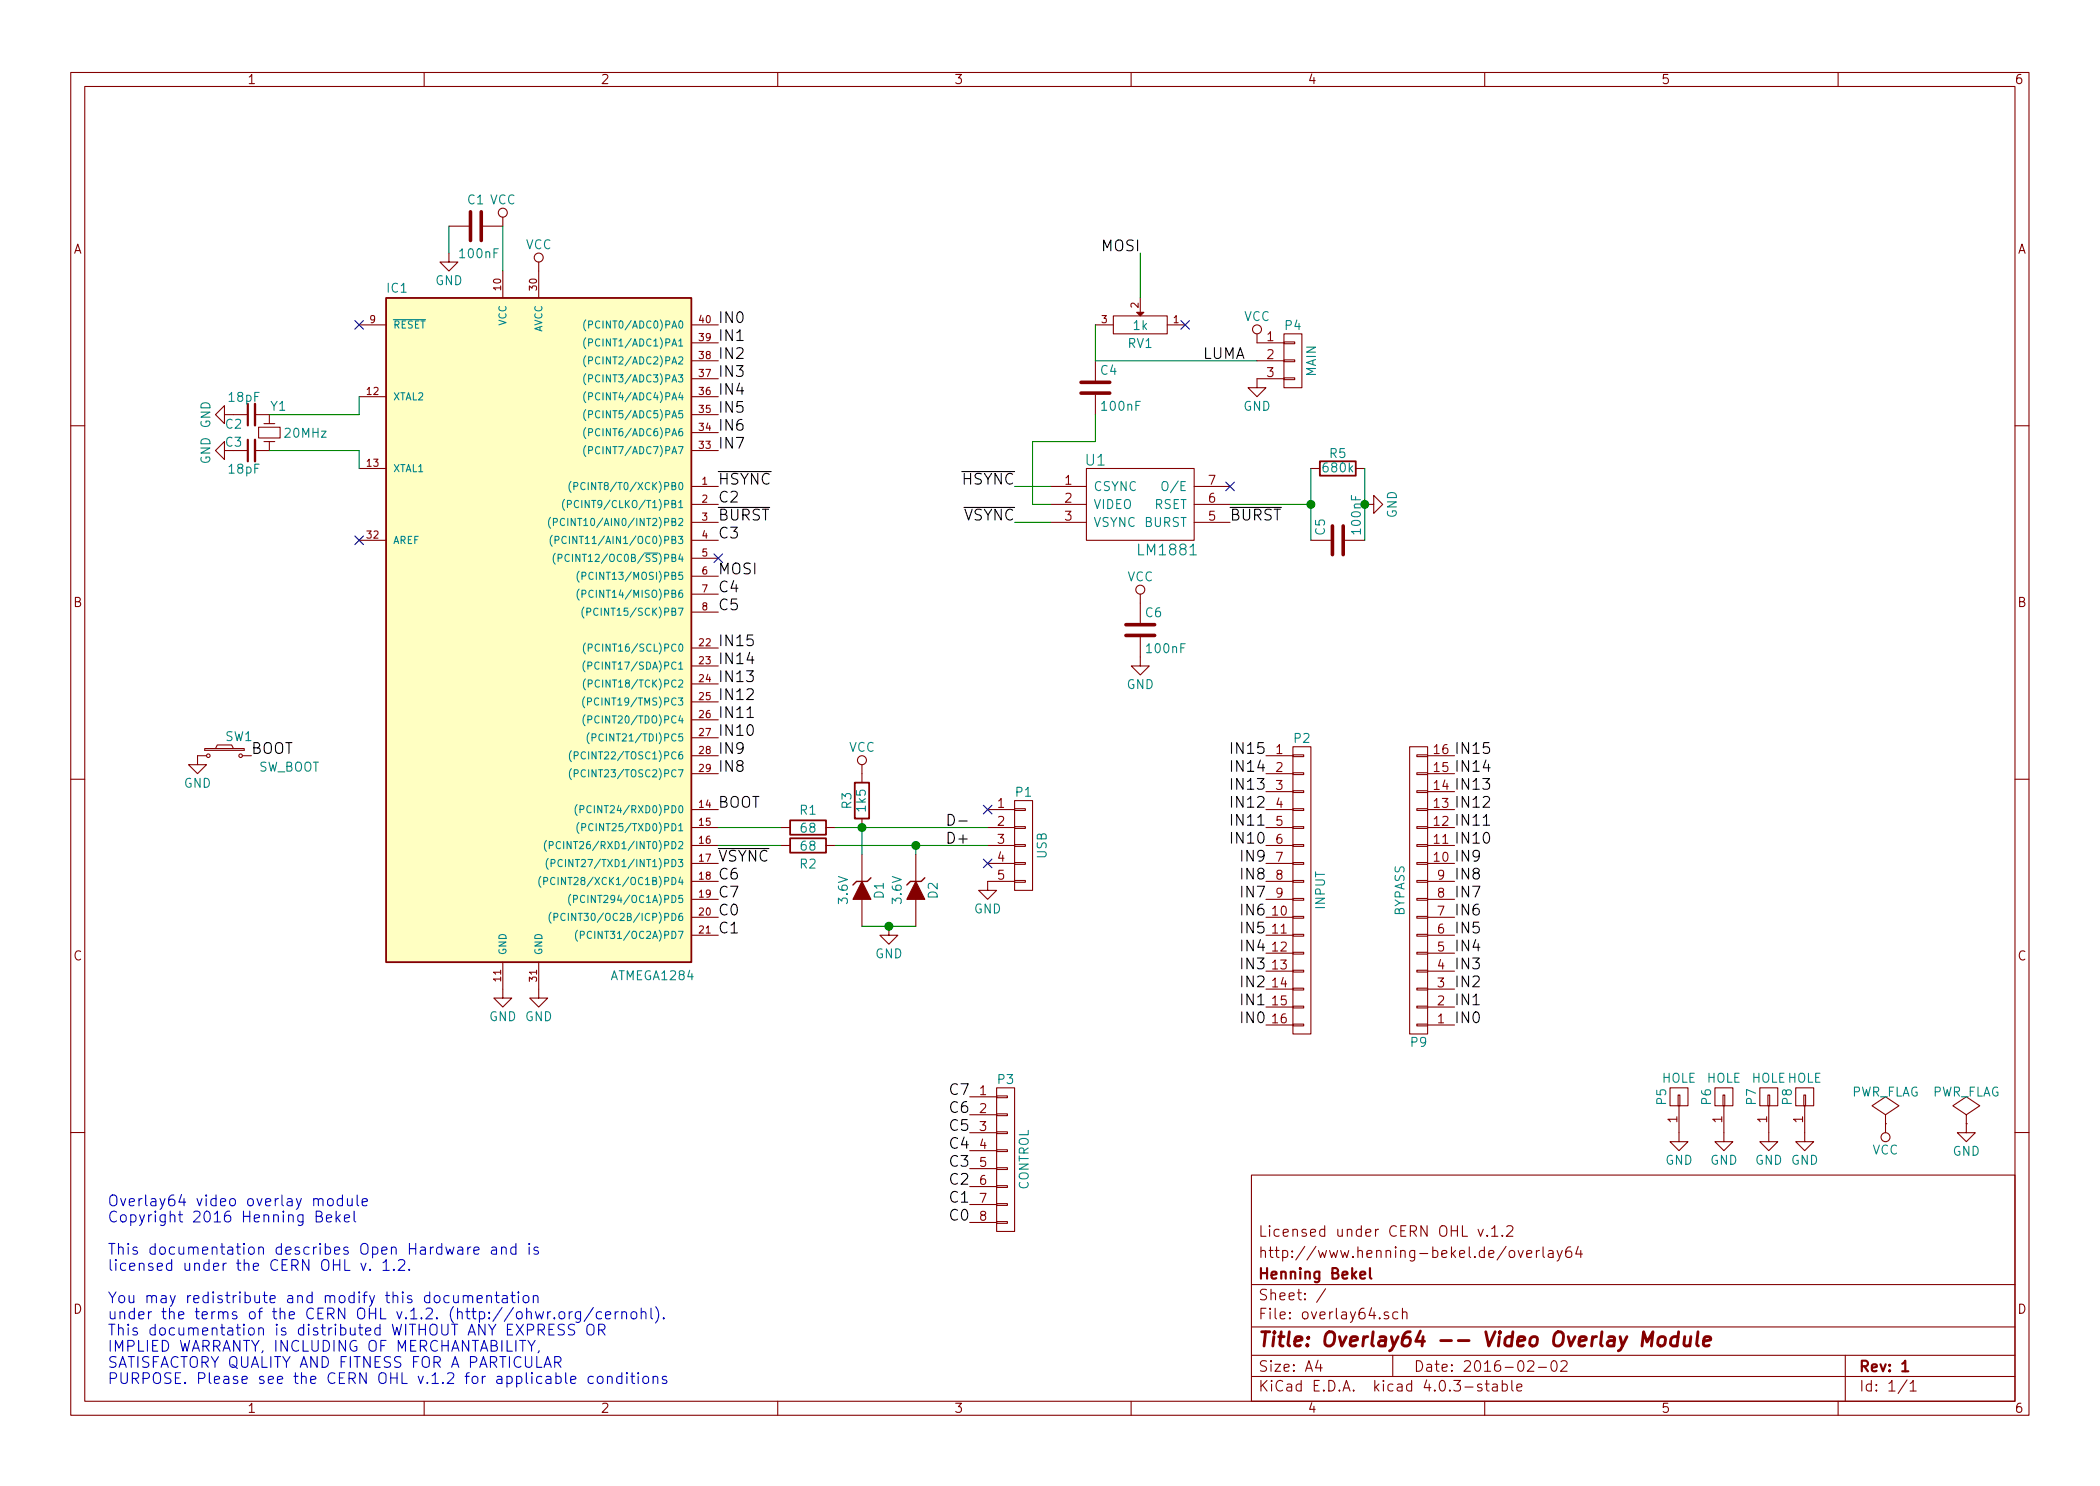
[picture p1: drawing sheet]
EESchema Schematic File Version 2
LIBS:overlay64-rescue
LIBS:power
LIBS:device
LIBS:transistors
LIBS:conn
LIBS:linear
LIBS:regul
LIBS:74xx
LIBS:cmos4000
LIBS:adc-dac
LIBS:memory
LIBS:xilinx
LIBS:microcontrollers
LIBS:dsp
LIBS:microchip
LIBS:analog_switches
LIBS:motorola
LIBS:texas
LIBS:intel
LIBS:audio
LIBS:interface
LIBS:digital-audio
LIBS:philips
LIBS:display
LIBS:cypress
LIBS:siliconi
LIBS:opto
LIBS:atmel
LIBS:contrib
LIBS:valves
LIBS:lm1881
LIBS:overlay64-cache
EELAYER 25 0
EELAYER END
$Descr A4 11693 8268
encoding utf-8
Sheet 1 1
Title "Overlay64 -- Video Overlay Module"
Date "2016-02-02"
Rev "1"
Comp "Henning Bekel"
Comment1 "http://www.henning-bekel.de/overlay64"
Comment2 "Licensed under CERN OHL v.1.2"
Comment3 ""
Comment4 ""
$EndDescr
$Comp
L LM1881 U1
U 1 1
P 6350 2800
F 0 "U1" H 6100 3050 60  0000 C CNN
F 1 "LM1881" H 6500 2550 60  0000 C CNN
F 2 "Housings_DIP:DIP-8_W7.62mm" H 6300 2650 60  0001 C CNN
F 3 "" H 6300 2650 60  0000 C CNN
	1    6350 2800
	1    0    0    -1  
$EndComp
$Comp
L PWR_FLAG #FLG01
U 1 1
P 10500 6250
F 0 "#FLG01" H 10500 6345 50  0001 C CNN
F 1 "PWR_FLAG" H 10500 6430 50  0000 C CNN
F 2 "" H 10500 6250 60  0000 C CNN
F 3 "" H 10500 6250 60  0000 C CNN
	1    10500 6250
	1    0    0    -1  
$EndComp
$Comp
L VCC #PWR02
U 1 1
P 10500 6250
F 0 "#PWR02" H 10500 6100 50  0001 C CNN
F 1 "VCC" H 10500 6400 50  0000 C CNN
F 2 "" H 10500 6250 60  0000 C CNN
F 3 "" H 10500 6250 60  0000 C CNN
	1    10500 6250
	-1   0    0    1   
$EndComp
$Comp
L PWR_FLAG #FLG03
U 1 1
P 10950 6250
F 0 "#FLG03" H 10950 6345 50  0001 C CNN
F 1 "PWR_FLAG" H 10950 6430 50  0000 C CNN
F 2 "" H 10950 6250 60  0000 C CNN
F 3 "" H 10950 6250 60  0000 C CNN
	1    10950 6250
	1    0    0    -1  
$EndComp
$Comp
L GND #PWR04
U 1 1
P 10950 6250
F 0 "#PWR04" H 10950 6000 50  0001 C CNN
F 1 "GND" H 10950 6100 50  0000 C CNN
F 2 "" H 10950 6250 60  0000 C CNN
F 3 "" H 10950 6250 60  0000 C CNN
	1    10950 6250
	1    0    0    -1  
$EndComp
$Comp
L VCC #PWR05
U 1 1
P 6350 3350
F 0 "#PWR05" H 6350 3200 50  0001 C CNN
F 1 "VCC" H 6350 3500 50  0000 C CNN
F 2 "" H 6350 3350 60  0000 C CNN
F 3 "" H 6350 3350 60  0000 C CNN
	1    6350 3350
	1    0    0    -1  
$EndComp
$Comp
L GND #PWR06
U 1 1
P 6350 3650
F 0 "#PWR06" H 6350 3400 50  0001 C CNN
F 1 "GND" H 6350 3500 50  0000 C CNN
F 2 "" H 6350 3650 60  0000 C CNN
F 3 "" H 6350 3650 60  0000 C CNN
	1    6350 3650
	1    0    0    -1  
$EndComp
$Comp
L C C1
U 1 1
P 2650 1250
F 0 "C1" V 2500 1200 50  0000 L CNN
F 1 "100nF" V 2800 1150 50  0000 L CNN
F 2 "Capacitors_ThroughHole:C_Disc_D3_P2.5" H 2688 1100 30  0001 C CNN
F 3 "" H 2650 1250 60  0000 C CNN
	1    2650 1250
	0    1    1    0   
$EndComp
NoConn ~ 6850 2700
$Comp
L C C5
U 1 1
P 7450 3000
F 0 "C5" H 7475 3100 50  0000 L CNN
F 1 "100nF" H 7475 2900 50  0000 L CNN
F 2 "Capacitors_ThroughHole:C_Disc_D3_P2.5" H 7488 2850 30  0001 C CNN
F 3 "" H 7450 3000 60  0000 C CNN
	1    7450 3000
	0    -1   -1   0   
$EndComp
$Comp
L GND #PWR07
U 1 1
P 7600 2800
F 0 "#PWR07" H 7600 2550 50  0001 C CNN
F 1 "GND" H 7600 2650 50  0000 C CNN
F 2 "" H 7600 2800 60  0000 C CNN
F 3 "" H 7600 2800 60  0000 C CNN
	1    7600 2800
	0    -1   -1   0   
$EndComp
$Comp
L R R5
U 1 1
P 7450 2600
F 0 "R5" V 7530 2600 50  0000 C CNN
F 1 "680k" V 7450 2600 50  0000 C CNN
F 2 "Discret:R3" V 7380 2600 30  0001 C CNN
F 3 "" H 7450 2600 30  0000 C CNN
	1    7450 2600
	0    -1   -1   0   
$EndComp
$Comp
L Crystal_Small Y1
U 1 1
P 1500 2400
F 0 "Y1" V 1350 2450 50  0000 C CNN
F 1 "20MHz" V 1500 2600 50  0000 C CNN
F 2 "Crystals:Crystal_HC49-U_Vertical" H 1500 2400 60  0001 C CNN
F 3 "" H 1500 2400 60  0000 C CNN
	1    1500 2400
	0    1    1    0   
$EndComp
$Comp
L VCC #PWR08
U 1 1
P 2800 1250
F 0 "#PWR08" H 2800 1100 50  0001 C CNN
F 1 "VCC" H 2800 1400 50  0000 C CNN
F 2 "" H 2800 1250 60  0000 C CNN
F 3 "" H 2800 1250 60  0000 C CNN
	1    2800 1250
	1    0    0    -1  
$EndComp
$Comp
L C C4
U 1 1
P 6100 2150
F 0 "C4" H 6125 2250 50  0000 L CNN
F 1 "100nF" H 6125 2050 50  0000 L CNN
F 2 "Capacitors_ThroughHole:C_Disc_D3_P2.5" H 6138 2000 30  0001 C CNN
F 3 "" H 6100 2150 60  0000 C CNN
	1    6100 2150
	1    0    0    -1  
$EndComp
Wire Wire Line
	6850 2800 7300 2800
Wire Wire Line
	7300 3000 7300 2600
Wire Wire Line
	7600 3000 7600 2600
Connection ~ 7300 2800
Connection ~ 7600 2800
$Comp
L POT-RESCUE-overlay64 RV1
U 1 1
P 6350 1800
F 0 "RV1" H 6350 1700 50  0000 C CNN
F 1 "1k" H 6350 1800 50  0000 C CNN
F 2 "Potentiometers:Potentiometer_Bourns_3339P_Angular_ScrewUp" H 6350 1800 60  0001 C CNN
F 3 "" H 6350 1800 60  0000 C CNN
	1    6350 1800
	-1   0    0    -1  
$EndComp
NoConn ~ 6600 1800
Text Label 6350 1400 2    60   ~ 0
MOSI
$Comp
L C_Small C3
U 1 1
P 1400 2500
F 0 "C3" V 1350 2550 50  0000 L CNN
F 1 "18pF" V 1500 2450 50  0000 L CNN
F 2 "Capacitors_ThroughHole:C_Disc_D3_P2.5" H 1400 2500 60  0001 C CNN
F 3 "" H 1400 2500 60  0000 C CNN
	1    1400 2500
	0    -1   1    0   
$EndComp
$Comp
L C_Small C2
U 1 1
P 1400 2300
F 0 "C2" V 1450 2350 50  0000 L CNN
F 1 "18pF" V 1300 2250 50  0000 L CNN
F 2 "Capacitors_ThroughHole:C_Disc_D3_P2.5" H 1400 2300 60  0001 C CNN
F 3 "" H 1400 2300 60  0000 C CNN
	1    1400 2300
	0    -1   1    0   
$EndComp
$Comp
L GND #PWR09
U 1 1
P 1300 2300
F 0 "#PWR09" H 1300 2050 50  0001 C CNN
F 1 "GND" H 1300 2150 50  0000 C CNN
F 2 "" H 1300 2300 60  0000 C CNN
F 3 "" H 1300 2300 60  0000 C CNN
	1    1300 2300
	0    1    -1   0   
$EndComp
$Comp
L GND #PWR010
U 1 1
P 1300 2500
F 0 "#PWR010" H 1300 2250 50  0001 C CNN
F 1 "GND" H 1300 2350 50  0000 C CNN
F 2 "" H 1300 2500 60  0000 C CNN
F 3 "" H 1300 2500 60  0000 C CNN
	1    1300 2500
	0    1    -1   0   
$EndComp
Wire Wire Line
	1500 2300 2000 2300
Wire Wire Line
	1500 2500 2000 2500
Wire Wire Line
	5750 2450 6100 2450
Wire Wire Line
	6100 2450 6100 2300
Wire Wire Line
	6100 2000 7000 2000
$Comp
L C C6
U 1 1
P 6350 3500
F 0 "C6" H 6375 3600 50  0000 L CNN
F 1 "100nF" H 6375 3400 50  0000 L CNN
F 2 "Capacitors_ThroughHole:C_Disc_D3_P2.5" H 6388 3350 30  0001 C CNN
F 3 "" H 6350 3500 60  0000 C CNN
	1    6350 3500
	1    0    0    -1  
$EndComp
$Comp
L CONN_01X03 P4
U 1 1
P 7200 2000
F 0 "P4" H 7200 2200 50  0000 C CNN
F 1 "MAIN" V 7300 2000 50  0000 C CNN
F 2 "Pin_Headers:Pin_Header_Angled_1x03" H 7200 2000 60  0001 C CNN
F 3 "" H 7200 2000 60  0000 C CNN
	1    7200 2000
	1    0    0    -1  
$EndComp
$Comp
L VCC #PWR011
U 1 1
P 7000 1900
F 0 "#PWR011" H 7000 1750 50  0001 C CNN
F 1 "VCC" H 7000 2050 50  0000 C CNN
F 2 "" H 7000 1900 60  0000 C CNN
F 3 "" H 7000 1900 60  0000 C CNN
	1    7000 1900
	1    0    0    -1  
$EndComp
$Comp
L GND #PWR012
U 1 1
P 7000 2100
F 0 "#PWR012" H 7000 1850 50  0001 C CNN
F 1 "GND" H 7000 1950 50  0000 C CNN
F 2 "" H 7000 2100 60  0000 C CNN
F 3 "" H 7000 2100 60  0000 C CNN
	1    7000 2100
	1    0    0    -1  
$EndComp
Wire Wire Line
	5850 2800 5750 2800
Wire Wire Line
	5750 2800 5750 2450
Text Label 4000 5200 0    60   ~ 0
C1
Text Label 5400 6800 2    60   ~ 0
C0
Text Label 6700 2000 0    60   ~ 0
LUMA
Wire Wire Line
	6100 1800 6100 2000
Text Label 4000 5100 0    60   ~ 0
C0
Text Label 5400 6700 2    60   ~ 0
C1
$Comp
L CONN_01X01 P5
U 1 1
P 9350 6100
F 0 "P5" H 9350 6200 50  0000 C CNN
F 1 "HOLE" V 9450 6100 50  0000 C CNN
F 2 "Mounting_Holes:MountingHole_4mm" H 9350 6100 60  0001 C CNN
F 3 "" H 9350 6100 60  0000 C CNN
	1    9350 6100
	0    -1   -1   0   
$EndComp
$Comp
L CONN_01X01 P6
U 1 1
P 9600 6100
F 0 "P6" H 9600 6200 50  0000 C CNN
F 1 "HOLE" V 9700 6100 50  0000 C CNN
F 2 "Mounting_Holes:MountingHole_4mm" H 9600 6100 60  0001 C CNN
F 3 "" H 9600 6100 60  0000 C CNN
	1    9600 6100
	0    -1   -1   0   
$EndComp
$Comp
L CONN_01X01 P7
U 1 1
P 9850 6100
F 0 "P7" H 9850 6200 50  0000 C CNN
F 1 "HOLE" V 9950 6100 50  0000 C CNN
F 2 "Mounting_Holes:MountingHole_4mm" H 9850 6100 60  0001 C CNN
F 3 "" H 9850 6100 60  0000 C CNN
	1    9850 6100
	0    -1   -1   0   
$EndComp
$Comp
L CONN_01X01 P8
U 1 1
P 10050 6100
F 0 "P8" H 10050 6200 50  0000 C CNN
F 1 "HOLE" V 10150 6100 50  0000 C CNN
F 2 "Mounting_Holes:MountingHole_4mm" H 10050 6100 60  0001 C CNN
F 3 "" H 10050 6100 60  0000 C CNN
	1    10050 6100
	0    -1   -1   0   
$EndComp
$Comp
L GND #PWR013
U 1 1
P 9350 6300
F 0 "#PWR013" H 9350 6050 50  0001 C CNN
F 1 "GND" H 9350 6150 50  0000 C CNN
F 2 "" H 9350 6300 60  0000 C CNN
F 3 "" H 9350 6300 60  0000 C CNN
	1    9350 6300
	1    0    0    -1  
$EndComp
$Comp
L GND #PWR014
U 1 1
P 9600 6300
F 0 "#PWR014" H 9600 6050 50  0001 C CNN
F 1 "GND" H 9600 6150 50  0000 C CNN
F 2 "" H 9600 6300 60  0000 C CNN
F 3 "" H 9600 6300 60  0000 C CNN
	1    9600 6300
	1    0    0    -1  
$EndComp
$Comp
L GND #PWR015
U 1 1
P 9850 6300
F 0 "#PWR015" H 9850 6050 50  0001 C CNN
F 1 "GND" H 9850 6150 50  0000 C CNN
F 2 "" H 9850 6300 60  0000 C CNN
F 3 "" H 9850 6300 60  0000 C CNN
	1    9850 6300
	1    0    0    -1  
$EndComp
$Comp
L GND #PWR016
U 1 1
P 10050 6300
F 0 "#PWR016" H 10050 6050 50  0001 C CNN
F 1 "GND" H 10050 6150 50  0000 C CNN
F 2 "" H 10050 6300 60  0000 C CNN
F 3 "" H 10050 6300 60  0000 C CNN
	1    10050 6300
	1    0    0    -1  
$EndComp
$Comp
L ATMEGA1284-P IC1
U 1 1
P 3000 3500
F 0 "IC1" H 2150 5380 50  0000 L BNN
F 1 "ATMEGA1284" H 3400 1550 50  0000 L BNN
F 2 "Housings_DIP:DIP-40_W15.24mm" H 3000 3500 50  0001 C CIN
F 3 "" H 3000 3500 50  0000 C CNN
	1    3000 3500
	1    0    0    -1  
$EndComp
Wire Wire Line
	2000 2500 2000 2600
Wire Wire Line
	2000 2300 2000 2200
$Comp
L VCC #PWR017
U 1 1
P 3000 1500
F 0 "#PWR017" H 3000 1350 50  0001 C CNN
F 1 "VCC" H 3000 1650 50  0000 C CNN
F 2 "" H 3000 1500 60  0000 C CNN
F 3 "" H 3000 1500 60  0000 C CNN
	1    3000 1500
	1    0    0    -1  
$EndComp
NoConn ~ 2000 3000
$Comp
L GND #PWR018
U 1 1
P 2800 5500
F 0 "#PWR018" H 2800 5250 50  0001 C CNN
F 1 "GND" H 2800 5350 50  0000 C CNN
F 2 "" H 2800 5500 50  0000 C CNN
F 3 "" H 2800 5500 50  0000 C CNN
	1    2800 5500
	1    0    0    -1  
$EndComp
$Comp
L GND #PWR019
U 1 1
P 3000 5500
F 0 "#PWR019" H 3000 5250 50  0001 C CNN
F 1 "GND" H 3000 5350 50  0000 C CNN
F 2 "" H 3000 5500 50  0000 C CNN
F 3 "" H 3000 5500 50  0000 C CNN
	1    3000 5500
	1    0    0    -1  
$EndComp
Text Label 5650 2700 2    60   ~ 0
~HSYNC
Text Label 5650 2900 2    60   ~ 0
~VSYNC
Wire Wire Line
	5650 2900 5850 2900
Wire Wire Line
	5650 2700 5850 2700
Text Label 4000 2700 0    60   ~ 0
~HSYNC
Text Label 4000 4800 0    60   ~ 0
~VSYNC
Text Label 4000 4500 0    60   ~ 0
BOOT
Wire Wire Line
	4000 4600 4350 4600
Wire Wire Line
	4000 4700 4350 4700
$Comp
L R R1
U 1 1
P 4500 4600
F 0 "R1" V 4400 4600 50  0000 C CNN
F 1 "68" V 4500 4600 50  0000 C CNN
F 2 "Discret:R3" V 4430 4600 50  0001 C CNN
F 3 "" H 4500 4600 50  0000 C CNN
	1    4500 4600
	0    1    1    0   
$EndComp
$Comp
L R R2
U 1 1
P 4500 4700
F 0 "R2" V 4600 4700 50  0000 C CNN
F 1 "68" V 4500 4700 50  0000 C CNN
F 2 "Discret:R3" V 4430 4700 50  0001 C CNN
F 3 "" H 4500 4700 50  0000 C CNN
	1    4500 4700
	0    1    1    0   
$EndComp
$Comp
L R R3
U 1 1
P 4800 4450
F 0 "R3" V 4880 4450 50  0000 C CNN
F 1 "1k5" V 4800 4450 50  0000 C CNN
F 2 "Discret:R3" V 4730 4450 50  0001 C CNN
F 3 "" H 4800 4450 50  0000 C CNN
	1    4800 4450
	-1   0    0    1   
$EndComp
$Comp
L VCC #PWR020
U 1 1
P 4800 4300
F 0 "#PWR020" H 4800 4150 50  0001 C CNN
F 1 "VCC" H 4800 4450 50  0000 C CNN
F 2 "" H 4800 4300 50  0000 C CNN
F 3 "" H 4800 4300 50  0000 C CNN
	1    4800 4300
	1    0    0    -1  
$EndComp
$Comp
L ZENER D1
U 1 1
P 4800 4950
F 0 "D1" H 4800 5050 50  0000 C CNN
F 1 "3.6V" H 4800 4850 50  0000 C CNN
F 2 "custom:D3" H 4800 4950 50  0001 C CNN
F 3 "" H 4800 4950 50  0000 C CNN
	1    4800 4950
	0    1    1    0   
$EndComp
$Comp
L ZENER D2
U 1 1
P 5100 4950
F 0 "D2" H 5100 5050 50  0000 C CNN
F 1 "3.6V" H 5100 4850 50  0000 C CNN
F 2 "custom:D3" H 5100 4950 50  0001 C CNN
F 3 "" H 5100 4950 50  0000 C CNN
	1    5100 4950
	0    1    1    0   
$EndComp
$Comp
L GND #PWR021
U 1 1
P 4950 5150
F 0 "#PWR021" H 4950 4900 50  0001 C CNN
F 1 "GND" H 4950 5000 50  0000 C CNN
F 2 "" H 4950 5150 50  0000 C CNN
F 3 "" H 4950 5150 50  0000 C CNN
	1    4950 5150
	1    0    0    -1  
$EndComp
Wire Wire Line
	4800 4750 4800 4600
Connection ~ 4800 4600
Wire Wire Line
	5100 4750 5100 4700
Connection ~ 5100 4700
Wire Wire Line
	4800 5150 5100 5150
Connection ~ 4950 5150
$Comp
L CONN_01X05 P1
U 1 1
P 5700 4700
F 0 "P1" H 5700 5000 50  0000 C CNN
F 1 "USB" V 5800 4700 50  0000 C CNN
F 2 "custom:USB-MINI-B-TH" H 5700 4700 50  0001 C CNN
F 3 "" H 5700 4700 50  0000 C CNN
	1    5700 4700
	1    0    0    -1  
$EndComp
NoConn ~ 5500 4500
Text Label 5400 4600 2    60   ~ 0
D-
Text Label 5400 4700 2    60   ~ 0
D+
NoConn ~ 5500 4800
$Comp
L GND #PWR022
U 1 1
P 5500 4900
F 0 "#PWR022" H 5500 4650 50  0001 C CNN
F 1 "GND" H 5500 4750 50  0000 C CNN
F 2 "" H 5500 4900 50  0000 C CNN
F 3 "" H 5500 4900 50  0000 C CNN
	1    5500 4900
	1    0    0    -1  
$EndComp
Wire Wire Line
	4650 4600 5500 4600
Wire Wire Line
	4650 4700 5500 4700
Text Label 4000 3200 0    60   ~ 0
MOSI
NoConn ~ 4000 3100
Text Label 6850 2900 0    60   ~ 0
~BURST
Text Label 4000 2900 0    60   ~ 0
~BURST
$Comp
L CONN_01X16 P2
U 1 1
P 7250 4950
F 0 "P2" H 7250 5800 50  0000 C CNN
F 1 "INPUT" V 7350 4950 50  0000 C CNN
F 2 "Pin_Headers:Pin_Header_Angled_1x16" H 7250 4950 50  0001 C CNN
F 3 "" H 7250 4950 50  0000 C CNN
	1    7250 4950
	1    0    0    -1  
$EndComp
Text Label 7050 5700 2    60   ~ 0
IN0
Text Label 7050 5600 2    60   ~ 0
IN1
Text Label 7050 5500 2    60   ~ 0
IN2
Text Label 7050 5400 2    60   ~ 0
IN3
Text Label 7050 5300 2    60   ~ 0
IN4
Text Label 7050 5200 2    60   ~ 0
IN5
Text Label 7050 5100 2    60   ~ 0
IN6
Text Label 7050 5000 2    60   ~ 0
IN7
Text Label 7050 4900 2    60   ~ 0
IN8
Text Label 7050 4800 2    60   ~ 0
IN9
Text Label 7050 4700 2    60   ~ 0
IN10
Text Label 7050 4600 2    60   ~ 0
IN11
Text Label 7050 4500 2    60   ~ 0
IN12
Text Label 7050 4400 2    60   ~ 0
IN13
Text Label 7050 4300 2    60   ~ 0
IN14
Text Label 7050 4200 2    60   ~ 0
IN15
Text Label 4000 1800 0    60   ~ 0
IN0
Text Label 4000 1900 0    60   ~ 0
IN1
Text Label 4000 2000 0    60   ~ 0
IN2
Text Label 4000 2100 0    60   ~ 0
IN3
Text Label 4000 2200 0    60   ~ 0
IN4
Text Label 4000 2300 0    60   ~ 0
IN5
Text Label 4000 2400 0    60   ~ 0
IN6
Text Label 4000 2500 0    60   ~ 0
IN7
Text Label 4000 4300 0    60   ~ 0
IN8
Text Label 4000 4200 0    60   ~ 0
IN9
Text Label 4000 4100 0    60   ~ 0
IN10
Text Label 4000 4000 0    60   ~ 0
IN11
Text Label 4000 3900 0    60   ~ 0
IN12
Text Label 4000 3800 0    60   ~ 0
IN13
Text Label 4000 3700 0    60   ~ 0
IN14
Text Label 4000 3600 0    60   ~ 0
IN15
Text Label 4000 2800 0    60   ~ 0
C2
Text Label 4000 3000 0    60   ~ 0
C3
Text Label 4000 3300 0    60   ~ 0
C4
Text Label 4000 3400 0    60   ~ 0
C5
Text Label 4000 4900 0    60   ~ 0
C6
Text Label 4000 5000 0    60   ~ 0
C7
$Comp
L CONN_01X08 P3
U 1 1
P 5600 6450
F 0 "P3" H 5600 6900 50  0000 C CNN
F 1 "CONTROL" V 5700 6450 50  0000 C CNN
F 2 "Pin_Headers:Pin_Header_Angled_1x08" H 5600 6450 50  0001 C CNN
F 3 "" H 5600 6450 50  0000 C CNN
	1    5600 6450
	1    0    0    -1  
$EndComp
Text Label 5400 6600 2    60   ~ 0
C2
Text Label 5400 6500 2    60   ~ 0
C3
Text Label 5400 6400 2    60   ~ 0
C4
Text Label 5400 6300 2    60   ~ 0
C5
Text Label 5400 6200 2    60   ~ 0
C6
Text Label 5400 6100 2    60   ~ 0
C7
$Comp
L GND #PWR023
U 1 1
P 2500 1400
F 0 "#PWR023" H 2500 1150 50  0001 C CNN
F 1 "GND" H 2500 1250 50  0000 C CNN
F 2 "" H 2500 1400 50  0000 C CNN
F 3 "" H 2500 1400 50  0000 C CNN
	1    2500 1400
	1    0    0    -1  
$EndComp
Wire Wire Line
	2500 1400 2500 1250
Wire Wire Line
	2800 1500 2800 1250
$Comp
L CONN_01X16 P9
U 1 1
P 7900 4950
F 0 "P9" H 7900 5800 50  0000 C CNN
F 1 "BYPASS" V 8000 4950 50  0000 C CNN
F 2 "Pin_Headers:Pin_Header_Angled_1x16" H 7900 4950 50  0001 C CNN
F 3 "" H 7900 4950 50  0000 C CNN
	1    7900 4950
	-1   0    0    1   
$EndComp
Text Label 8100 5700 0    60   ~ 0
IN0
Text Label 8100 5600 0    60   ~ 0
IN1
Text Label 8100 5500 0    60   ~ 0
IN2
Text Label 8100 5400 0    60   ~ 0
IN3
Text Label 8100 5300 0    60   ~ 0
IN4
Text Label 8100 5200 0    60   ~ 0
IN5
Text Label 8100 5100 0    60   ~ 0
IN6
Text Label 8100 5000 0    60   ~ 0
IN7
Text Label 8100 4900 0    60   ~ 0
IN8
Text Label 8100 4800 0    60   ~ 0
IN9
Text Label 8100 4700 0    60   ~ 0
IN10
Text Label 8100 4600 0    60   ~ 0
IN11
Text Label 8100 4500 0    60   ~ 0
IN12
Text Label 8100 4400 0    60   ~ 0
IN13
Text Label 8100 4300 0    60   ~ 0
IN14
Text Label 8100 4200 0    60   ~ 0
IN15
$Comp
L GND #PWR024
U 1 1
P 1100 4200
F 0 "#PWR024" H 1100 3950 50  0001 C CNN
F 1 "GND" H 1100 4050 50  0000 C CNN
F 2 "" H 1100 4200 50  0000 C CNN
F 3 "" H 1100 4200 50  0000 C CNN
	1    1100 4200
	1    0    0    -1  
$EndComp
Text Label 1400 4200 0    60   ~ 0
BOOT
NoConn ~ 2000 1800
Wire Wire Line
	6350 1650 6350 1400
$Comp
L SW_PUSH_SMALL_H SW1
U 1 1
P 1250 4200
F 0 "SW1" H 1330 4310 50  0000 C CNN
F 1 "SW_BOOT" H 1610 4140 50  0000 C CNN
F 2 "custom:Button" H 1250 4400 50  0001 C CNN
F 3 "" H 1250 4400 50  0000 C CNN
	1    1250 4200
	1    0    0    -1  
$EndComp
Text Notes 600  7700 0    60   ~ 0
Overlay64 video overlay module\nCopyright 2016 Henning Bekel\n\nThis documentation describes Open Hardware and is \nlicensed under the CERN OHL v. 1.2.\n\nYou may redistribute and modify this documentation\nunder the terms of the CERN OHL v.1.2. (http://ohwr.org/cernohl).\nThis documentation is distributed WITHOUT ANY EXPRESS OR \nIMPLIED WARRANTY, INCLUDING OF MERCHANTABILITY, \nSATISFACTORY QUALITY AND FITNESS FOR A PARTICULAR \nPURPOSE. Please see the CERN OHL v.1.2 for applicable conditions
$EndSCHEMATC
